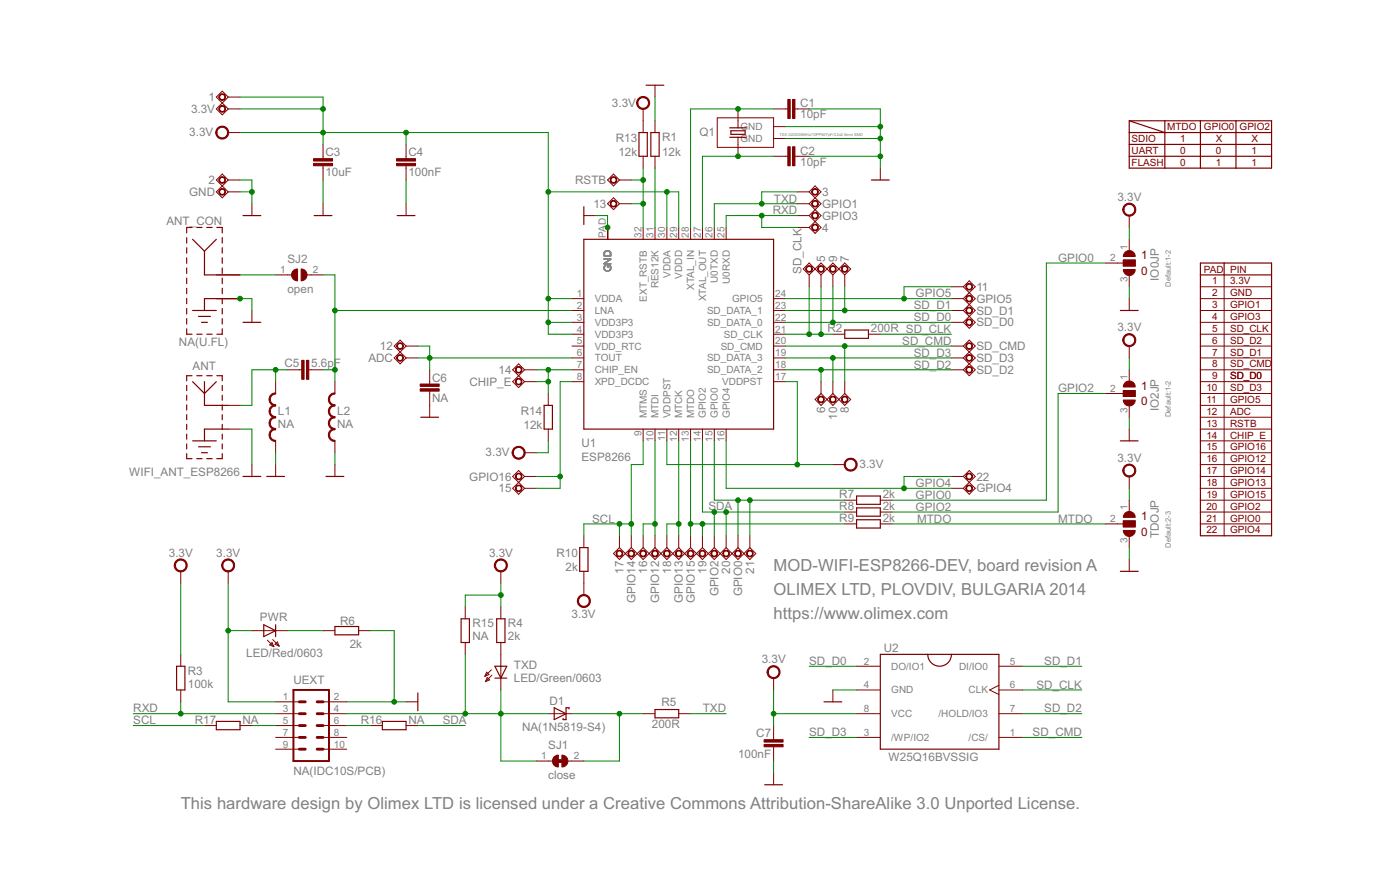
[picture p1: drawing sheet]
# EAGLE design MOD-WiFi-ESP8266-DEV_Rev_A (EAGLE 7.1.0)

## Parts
1  TESTPAD8  [TESTPAD50/80]
2  TESTPAD8  [TESTPAD50/80]
3  TESTPAD8  [TESTPAD50/80]
3.3V  TESTPAD40/66  [TESTPAD40/66]
4  TESTPAD8  [TESTPAD50/80]
5  TESTPAD8  [TESTPAD50/80]
6  TESTPAD8  [TESTPAD50/80]
7  TESTPAD8  [TESTPAD50/80]
8  TESTPAD8  [TESTPAD50/80]
9  TESTPAD8  [TESTPAD50/80]
10  TESTPAD8  [TESTPAD50/80]
11  TESTPAD8  [TESTPAD50/80]
12  TESTPAD8  [TESTPAD50/80]
13  TESTPAD8  [TESTPAD50/80]
14  TESTPAD8  [TESTPAD50/80]
15  TESTPAD8  [TESTPAD50/80]
16  TESTPAD8  [TESTPAD50/80]
17  TESTPAD8  [TESTPAD50/80]
18  TESTPAD8  [TESTPAD50/80]
19  TESTPAD8  [TESTPAD50/80]
20  TESTPAD8  [TESTPAD50/80]
21  TESTPAD8  [TESTPAD50/80]
22  TESTPAD8  [TESTPAD50/80]
ADC  TESTPAD40/66  [TESTPAD40/66]
ANT  WIFI_ANT_ESP8266  [ESP8266_ANT]
ANT_CON  NA(U.FL)  RF_CON  [RF_CONNECTOR_I-PEX]
C1  10pF  C-EUC0402_TI  [C0402_TI]
C2  10pF  C-EUC0402_TI  [C0402_TI]
C3  10uF  C-EUC0603_DWS  [C0603_DWS]
C4  100nF  C-EUC0402_TI  [C0402_TI]
C5  5.6pF  C-EUC0402_TI  [C0402_TI]
C6  NA  C-EUC0402_TI  [C0402_TI]
C7  100nF  C-EUC0402_TI  [C0402_TI]
CHIP_E  TESTPAD40/66  [TESTPAD40/66]
D1  NA(1N5819-S4)  SCHOTKKY7.62SS-1N5819(S4SOD-123)  [SOD-123]
GND  TESTPAD40/66  [TESTPAD40/66]
GPIO0  TESTPAD40/66  [TESTPAD40/66]
GPIO1  TESTPAD40/66  [TESTPAD40/66]
GPIO2  TESTPAD40/66  [TESTPAD40/66]
GPIO3  TESTPAD40/66  [TESTPAD40/66]
GPIO4  TESTPAD40/66  [TESTPAD40/66]
GPIO5  TESTPAD40/66  [TESTPAD40/66]
GPIO12  TESTPAD40/66  [TESTPAD40/66]
GPIO13  TESTPAD40/66  [TESTPAD40/66]
GPIO14  TESTPAD40/66  [TESTPAD40/66]
GPIO15  TESTPAD40/66  [TESTPAD40/66]
GPIO16  TESTPAD40/66  [TESTPAD40/66]
IO0JP  Default:1-2  SJ2W4  [SJ_2_SMALLER]
IO2JP  Default:1-2  SJ2W4  [SJ_2_SMALLER]
L1  NA  L-USL0402_TI  [L0402_TI]
L2  NA  L-USL0402_TI  [L0402_TI]
PWR  LED/Red/0603  LEDLED_0603  [LED_0603]
Q1  TSX-3225/26MHz/10PPM/7pF/3.2x2.5mm SMD  SMALL_SMD_CRYSTAL_1  [NX3225SA]
R1  12k  R-EU_R0402_TI  [R0402_TI]
R2  200R  R-EU_R0402_TI  [R0402_TI]
R3  100k  R-EU_R0402_TI  [R0402_TI]
R4  2k  R-EU_R0402_TI  [R0402_TI]
R5  200R  R-EU_R0402_TI  [R0402_TI]
R6  2k  R-EU_R0402_TI  [R0402_TI]
R7  2k  R-EU_R0402_TI  [R0402_TI]
R8  2k  R-EU_R0402_TI  [R0402_TI]
R9  2k  R-EU_R0402_TI  [R0402_TI]
R10  2k  R-EU_R0402_TI  [R0402_TI]
R13  12k  R-EU_R0402_TI  [R0402_TI]
R14  12k  R-EU_R0402_TI  [R0402_TI]
R15  NA  R-EU_R0402_TI  [R0402_TI]
R16  NA  R-EU_R0402_TI  [R0402_TI]
R17  NA  R-EU_R0402_TI  [R0402_TI]
RSTB  TESTPAD40/66  [TESTPAD40/66]
SD_CLK  TESTPAD40/66  [TESTPAD40/66]
SD_CMD  TESTPAD40/66  [TESTPAD40/66]
SD_D0  TESTPAD40/66  [TESTPAD40/66]
SD_D1  TESTPAD40/66  [TESTPAD40/66]
SD_D2  TESTPAD40/66  [TESTPAD40/66]
SD_D3  TESTPAD40/66  [TESTPAD40/66]
SJ1  close  SJSJ_1_SMALLER_CLOSE_10MILS  [SJ_1_SMALLER_CLOSE_10MILS]
SJ2  open  SJSJ_SMALLER  [SJ_1_SMALLER]
TDOJP  Default:2-3  SJ2W4  [SJ_2_SMALLER]
TXD  LED/Green/0603  LEDLED_0603  [LED_0603]
U1  ESP8266  [QFN32_PAD]
U2  W25Q16BVSSIG  [SO8_ATMEL_FLASH]
UEXT  NA(IDC10S/PCB)  ML10SMD_1  [ML10L_PADS_FEMAIL]

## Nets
GND: 2.P$1(PP) ANT.GND ANT_CON.1(GND_1) ANT_CON.2(GND_2) C1.1 C2.1 C3.2 C4.2 C6.2 C7.2 GND.P$1(PP) IO0JP.3 IO2JP.3 L1.1 L2.1 Q1.NC_1(GND) Q1.NC_2(GND) R1.2 R6.1 TDOJP.3 U1.P$1(GND) U1.P$2(GND) U1.P$3(GND) U1.P$4(GND) U1.P$5(GND) U1.P$6(GND) U1.P$7(GND) U1.P$8(GND) U1.P$9(GND) U1.PAD(GND) U2.4(GND) UEXT.2
GPIO0: IO0JP.2 R7.1
GPIO2: IO2JP.2 R8.1
GPIO4: 22.P$1(PP) GPIO4.P$1(PP) U1.16(GPIO4)
GPIO5: 11.P$1(PP) GPIO5.P$1(PP) U1.24(GPIO5)
MTDO: R9.1 TDOJP.2
N$1: D1.A R15.1 SJ1.1 TXD.C UEXT.4
N$2: R4.1 TXD.A
N$3: PWR.C R6.2
N$4: 21.P$1(PP) GPIO0.P$1(PP) R7.2 U1.15(GPIO0)
N$5: ANT_CON.ANT SJ2.1
N$6: 19.P$1(PP) GPIO15.P$1(PP) R9.2 U1.13(MTDO)
N$8: 15.P$1(PP) GPIO16.P$1(PP) U1.8(XPD_DCDC)
N$9: 16.P$1(PP) GPIO12.P$1(PP) U1.10(MTDI)
N$10: 18.P$1(PP) GPIO13.P$1(PP) U1.12(MTCK)
N$11: 14.P$1(PP) CHIP_E.P$1(PP) R14.1 U1.7(CHIP_EN)
N$12: C5.2 L2.2 SJ2.2 U1.2(LNA)
N$13: 13.P$1(PP) R13.2 RSTB.P$1(PP) U1.32(EXT_RSTB)
N$14: ANT.ANT C5.1 L1.2
N$15: D1.C R5.2 SJ1.2
N$16: R17.2 UEXT.5
N$17: R16.1 UEXT.6
N$18: 12.P$1(PP) ADC.P$1(PP) C6.1 U1.6(TOUT)
N$21: C2.2 Q1.2 U1.27(XTAL_OUT)
N$22: R1.1 U1.31(RES12K)
N$23: C1.2 Q1.1 U1.28(XTAL_IN)
N$27: 5.P$1(PP) R2.2 SD_CLK.P$1(PP) U1.21(SD_CLK)
RXD: 4.P$1(PP) GPIO3.P$1(PP) R3.1 U1.25(U0RXD) UEXT.3
SCL: 17.P$1(PP) GPIO14.P$1(PP) R10.1 R17.1 U1.9(MTMS)
SD_CLK: R2.1 U2.6(CLK)
SD_CMD: 8.P$1(PP) SD_CMD.P$1(PP) U1.20(SD_CMD) U2.1(/CS/)
SD_D0: 9.P$1(PP) SD_D0.P$1(PP) U1.22(SD_DATA_0) U2.2(DO/IO1)
SD_D1: 7.P$1(PP) SD_D1.P$1(PP) U1.23(SD_DATA_1) U2.5(DI/IO0)
SD_D2: 6.P$1(PP) SD_D2.P$1(PP) U1.18(SD_DATA_2) U2.7(/HOLD/IO3)
SD_D3: 10.P$1(PP) SD_D3.P$1(PP) U1.19(SD_DATA_3) U2.3(/WP/IO2)
SDA: 20.P$1(PP) GPIO2.P$1(PP) R8.2 R16.2 U1.14(GPIO2)
TXD: 3.P$1(PP) GPIO1.P$1(PP) R5.1 U1.26(U0TXD)
VCC: 1.P$1(PP) 3.3V.P$1(PP) C3.1 C4.1 C7.1 IO0JP.1 IO2JP.1 PWR.A R3.2 R4.2 R10.2 R13.1 R14.2 R15.2 TDOJP.1 U1.1(VDDA) U1.3(VDD3P3) U1.4(VDD3P3) U1.11(VDDPST) U1.17(VDDPST) U1.29(VDDD) U1.30(VDDA) U2.8(VCC) UEXT.1 ; supply symbol labelled 3.3V
Unconnected: U1.5(VDD_RTC) UEXT.7 UEXT.8 UEXT.9 UEXT.10

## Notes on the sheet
- MTDO | GPIO0 | GPIO2
- SDIO | 1 | X | X
- UART | 0 | 0 | 1
- FLASH | 0 | 1 | 1
- 1
- 0 | PAD | PIN
- 1 | 3.3V
- 2 | GND
- 3 | GPIO1
- 4 | GPIO3
- 5 | SD_CLK
- 6 | SD_D2
- 7 | SD_D1
- 8 | SD_CMD
- 9 | SD_D0 | SD_D0
- 1 | 10 | SD_D3
- 0 | 11 | GPIO5
- 12 | ADC
- 13 | RSTB
- 14 | CHIP_E
- 15 | GPIO16
- 16 | GPIO12
- 17 | GPIO14
- 18 | GPIO13
- 19 | GPIO15
- 20 | GPIO2
- 1 | 21 | GPIO0
- 0 | 22 | GPIO4
- MOD-WIFI-ESP8266-DEV, board revision A
- OLIMEX LTD, PLOVDIV, BULGARIA 2014
- https://www.olimex.com
- This hardware design by Olimex LTD is licensed under a Creative Commons Attribution-ShareAlike 3.0 Unported License.
